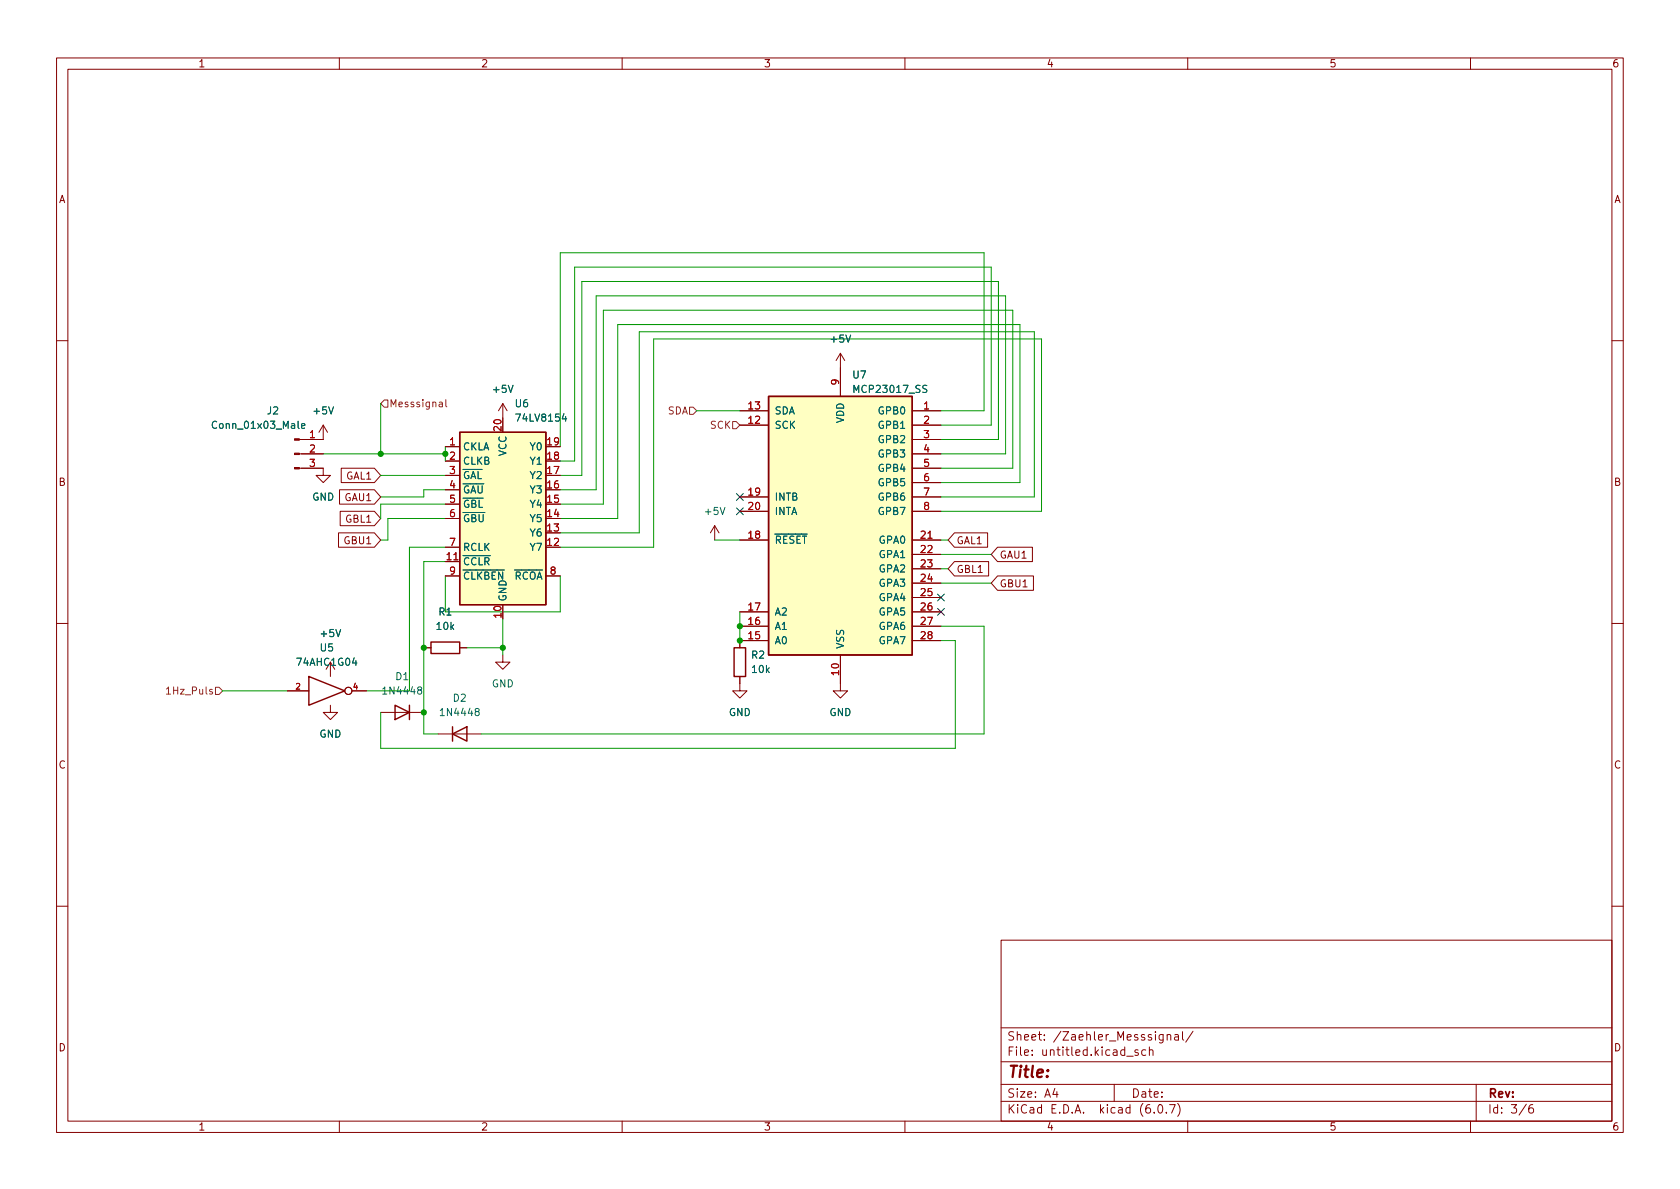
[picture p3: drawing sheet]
<svg xmlns="http://www.w3.org/2000/svg" width="297mm" height="210mm" viewBox="0 0 297 210" stroke-linecap="round" stroke-linejoin="round" font-family="sans-serif">
<g fill="none" stroke="#840000" stroke-width=".18">
<path d="M10 10.2h277v190.1h-277zM12 12.2h273v186.1h-273zM60 10.2v2M110 10.2v2M160 10.2v2M210 10.2v2M260 10.2v2M10 60.2h2M57.1 75.2v2.5h-4.2M57.1 75.2l-.7 1.2M57.1 75.2l.8 1.2M78.7 79h2.6"/>
<path d="M88.9 71.4l-.8 1.2M88.9 71.4v2.5M88.9 71.4l.8 1.2M130.8 72.6h5.1M130.8 75.2h5.1M148.6 62.5v7.6M148.6 62.5l-.8 1.2M148.6 62.5l.8 1.2M161.3 77.7h5.1M161.3 72.6h5.1M161.3 75.2h5.1M285 60.2h2"/>
<path d="M52.9 82.8h4.2v1.3h1.3l-1.3 1.2-1.2-1.2h1.2M52.9 80.3h4.2M59.8 94.2h6.4l1.1 1.3-1.1 1.3h-6.4zM60 86.6h6.2l1.1 1.3-1.1 1.2h-6.2zM60.2 90.4h6l1.1 1.3-1.1 1.3h-6zM60.3 82.8h5.9l1.1 1.3-1.1 1.2h-5.9zM78.7 99.3h2.6M78.7 81.5h2.6M78.7 84.1h2.6M78.7 86.6h2.6M78.7 89.1h2.6M78.7 91.7h2.6"/>
<path d="M78.7 96.8h2.6M126.4 93l-.8 1.2M126.4 93v2.5M126.4 93l.7 1.2M130.8 95.5h5.1M130.8 87.9h5.1M130.8 90.4h5.1M161.3 82.8h5.1M161.3 80.3h5.1M161.3 95.5h5.1M161.3 87.9h5.1M161.3 90.4h5.1"/>
<path d="M161.3 98h5.1M161.3 85.3h5.1M168.8 94.2h5.8v2.6h-5.8l-1.2-1.3zM168.8 99.3h6v2.5h-6l-1.2-1.2zM176.4 96.8h6.1v2.5h-6.1l-1.1-1.3zM10 110.2h2M58.4 117.1v2.5M74.9 114.5h1.3M78.7 101.8h2.6M81.3 114.5h1.2M88.9 115.8v1.3h1.3l-1.3 1.3-1.3-1.3h1.3M96.5 101.8h2.6"/>
<path d="M130.8 119.6v2.6h1.3l-1.3 1.2-1.3-1.2h1.3M130.8 110.7h5.1M130.8 108.2h5.1M135.9 113.3h-5.1v1.2M148.6 115.8v6.4h1.3l-1.3 1.2-1.3-1.2h1.3M161.3 113.3h5.1M161.3 110.7h5.1M161.3 108.2h5.1M161.3 100.6h5.1M161.3 103.1h5.1M161.3 105.7h5.1M176.4 101.8h6.3v2.6h-6.3l-1.1-1.3z"/>
<path d="M285 110.2h2M50.8 122.2h3.8M58.4 124.7v1.3h1.3l-1.3 1.2-1.3-1.2h1.3M62.2 122.2h2.6M67.3 126h7.6M77.5 129.8h7.6M10 160.2h2M177 166.3h108v32h-108zM285 160.2h2M60 198.3v2M110 198.3v2M160 198.3v2"/>
<path d="M177 194.8h108M177 191.8h108M177 187.8h108M177 181.8h108M186.5 192.5l-.4 1h1M186.9 193v1M197 191.8v3M199.2 186.8h1.2M201.2 185.7l-.3-.1-.3 .2 .1 .3 .5 .1v.4h-.6M202.6 185.7l-.5-.1-.2 .3v.4l.1 .3h.6M203.2 185.8l.2-.2 .4 .1 .1 .9M203.2 185.1v1.5"/>
<path d="M204.1 196.7v.1M204.9 195.4l.2-.1a.81 .81 0 0 1 .6 .7 .81 .81 0 0 1-.3 .8h-.2a.81 .81 0 0 1-.6-.6 .81 .81 0 0 1 .3-.8zM205.6 182.9v1.2l-.2 .3h-.4M205.6 183l-.4-.1-.3 .3v.4l.2 .3h.5M206.2 196.7v.1M206.4 183.1l.2-.2 .3 .1 .1 .9M206.4 182.9v1M206.8 195.3h1l-.7 1.5M207.7 183h.6l.1 .9M208.2 195.1a1.72 1.72 0 0 1 0 2.3M208.4 183.3l-.5 .1a.29 .29 0 0 0-.3 .2 .29 .29 0 0 0 .3 .3h.5M209.1 182.4v1.3l.2 .2"/>
<path d="M210 198.3v2M210.9 182.4l-1.3 1.9M260 198.3v2M261 191.8v6.5M269.9 195.3l-1.3 1.9M271 195.3a.6 .6 0 0 0-.7 .7v.5l.1 .3h.5l.2-.1 .1-.5-.2-.2-.4-.1-.3 .3"/>
<circle cx="61.6" cy="122.2" r=".63"/>
</g>
<g fill="#840000" stroke="#840000" stroke-width=".18">
<path d="M52.1 82.7h.8v.2h-.8z"/>
<path d="M52.1 80.1h.8v.3h-.8z"/>
<path d="M52.1 77.6h.8v.2h-.8z"/>
</g>
<path d="M53.3 75.3l.6-.1v-.2l-.4-.1-.2 .2 .1 .6h.5" fill="none" stroke="#006464" stroke-width=".18"/>
<path d="M81.3 76.4h15.2v30.5h-15.2zM135.9 70.1h25.4v45.7h-25.4zM54.6 119.6l6.4 2.6-6.4 2.5zM76.2 113.5h5.1v2.1h-5.1zM129.8 114.5h2v5.1h-2zM69.8 124.7l2.6 1.3-2.6 1.2zM72.4 124.7v2.5M80 129.8l2.5-1.3v2.6zM80 128.5v2.6" fill="none" stroke="#840000" stroke-width=".25"/>
<g fill="#ffffc2" stroke="#ffffc2" stroke-width=".18">
<path d="M135.9 70.1h25.4v45.7h-25.4z"/>
<path d="M81.3 76.4h15.2v30.5h-15.2z"/>
</g>
<path d="M67.3 71.4l.6-.7h.7v1.3h-.7zM77.7 71.2h.5v.7M78.2 71.4l-.4 .1-.2 .1 .2 .3h.4M78.8 70.7v1.1l.2 .1M121.9 72h.7l.6 .6-.6 .7h-.7zM129.5 74.5h.7l.6 .7-.6 .6h-.7zM29.4 121.8l.4-.3v1.2M29.4 122.7h.8M38.1 121.5h.6l.7 .7-.7 .6h-.6z" fill="none" stroke="#725600" stroke-width=".18"/>
<g fill="none" stroke="#009600" stroke-width=".18">
<path d="M67.3 71.4v8.9M78.7 79v2.5M123.2 72.6h7.6M166.4 77.7h10.1v-27.9h-73.6v34.3h-3.8M166.4 75.2h8.9v-28h-73.7v34.3h-2.5M166.4 72.6h7.6v-27.9h-74.9v34.3M57.1 80.3h21.6M67.3 84.1h11.4M78.7 86.6h-3.8v1.3h-7.6M78.7 89.1h-11.4v2.6M78.7 91.7h-10.1v3.8h-1.3M78.7 99.3h-3.8v30.5h2.6"/>
<path d="M78.7 96.8h-6.3v25.4h-7.6M126.4 95.5h4.4M166.4 87.9h16.5v-29.2h-69.9v35.5h-13.9M166.4 85.3h13.9v-27.9h-71.1v34.3h-10.1M166.4 80.3h11.4v-28h-72.4v34.3h-6.3M166.4 98h8.9M166.4 90.4h17.7v-30.5h-68.5v36.9h-16.5M166.4 82.8h12.7v-27.9h-72.4v34.2h-7.6M166.4 95.5h1.2M78.7 101.8v6.4h20.4v-6.4M82.5 114.5h6.4M88.9 109.5v6.3"/>
<path d="M130.8 108.2v5.1M166.4 100.6h1.2M166.4 103.1h8.9M166.4 110.7h7.6v19.1h-88.9M166.4 113.3h2.5v19h-101.6v-6.3M39.4 122.2h11.4"/>
</g>
<path d="M130.2 87.3l1.2 1.2M130.2 89.8l1.2 1.2M131.4 87.3l-1.2 1.2M131.4 89.8l-1.2 1.2M165.8 107.6l1.2 1.2M165.8 105l1.2 1.3M167 107.6l-1.2 1.2M167 105l-1.2 1.3" fill="none" stroke="#000084" stroke-width=".18"/>
<g fill="#009600" stroke="#009600" stroke-width=".18">
<circle cx="78.7" cy="80.3" r=".46"/>
<circle cx="88.9" cy="114.5" r=".46"/>
<circle cx="130.8" cy="113.3" r=".46"/>
<circle cx="130.8" cy="110.7" r=".46"/>
<circle cx="74.9" cy="114.5" r=".46"/>
<circle cx="74.9" cy="126" r=".46"/>
<circle cx="67.3" cy="80.3" r=".46"/>
</g>
<text font-size="2.8" fill="#840000" x="178" y="190.6">Title:</text>
<g font-size="2.1" fill="#840000">
<text x="178" y="184">Sheet: /Zaehler_Messsignal/</text>
<text x="178" y="186.7">File: untitled.kicad_sch</text>
<text x="178" y="196.9">KiCad E.D.A. kicad (6.0.7)</text>
<text x="178" y="194.1">Size: A4</text>
<text x="200" y="194.1">Date:</text>
<text x="263" y="194.1">Rev:</text>
<text x="263" y="196.9">Id: 3/6</text>
</g>
<g font-size="1.8" fill="#840000">
<text x="35" y="11.9">1</text>
<text x="85" y="11.9">2</text>
<text x="135" y="11.9">3</text>
<text x="185" y="11.9">4</text>
<text x="235" y="11.9">5</text>
<text x="285" y="11.9">6</text>
<text x="10.3" y="35.9">A</text>
<text x="285.3" y="35.9">A</text>
<text x="10.3" y="85.9">B</text>
<text x="61" y="88.6">GAU1</text>
<text x="61.2" y="84.8">GAL1</text>
<text x="285.3" y="85.9">B</text>
<text x="61.2" y="92.4">GBL1</text>
<text x="61" y="96.2">GBU1</text>
<text x="169.1" y="96.2">GAL1</text>
<text x="169.1" y="101.3">GBL1</text>
<text x="176.7" y="98.8">GAU1</text>
<text x="176.7" y="103.8">GBU1</text>
<text x="10.3" y="135.9">C</text>
<text x="285.3" y="135.9">C</text>
<text x="10.3" y="185.9">D</text>
<text x="285.3" y="185.9">D</text>
<text x="35" y="199.9">1</text>
<text x="85" y="199.9">2</text>
<text x="135" y="199.9">3</text>
<text x="185" y="199.9">4</text>
<text x="235" y="199.9">5</text>
<text x="285" y="199.9">6</text>
</g>
<g font-size="1.8" fill="#006464">
<text x="147" y="60.6">+5V</text>
<text x="87.3" y="69.5">+5V</text>
<text x="150.8" y="66.9">U7</text>
<text x="151.3" y="69.5">MCP23017_SS</text>
<text x="38.1" y="75.8">Conn_01x03_Male</text>
<text x="47.3" y="73.3">J2</text>
<text x="55.6" y="73.3">+5V</text>
<text x="91.1" y="72">U6</text>
<text x="91.6" y="74.5">74LV8154</text>
<text x="136.9" y="75.8">SCK</text>
<text x="136.9" y="73.3">SDA</text>
<text x="149.2" y="74.8" transform="rotate(-90 149.2 74.8)">VDD</text>
<text x="155.5" y="73.3">GPB0</text>
<text x="155.5" y="75.8">GPB1</text>
<text x="81.8" y="79.6">CKLA</text>
<text x="81.8" y="82.2">CLKB</text>
<text x="89.5" y="80.7" transform="rotate(-90 89.5 80.7)">VCC</text>
<text x="93.8" y="82.2">Y1</text>
<text x="93.8" y="79.6">Y0</text>
<text x="155.5" y="78.4">GPB2</text>
<text x="155.5" y="80.9">GPB3</text>
<text x="155.5" y="83.4">GPB4</text>
<text x="55.2" y="88.5">GND</text>
<text x="81.8" y="84.7">~{GAL}</text>
<text x="81.8" y="87.2">~{GAU}</text>
<text x="81.8" y="89.8">~{GBL}</text>
<text x="93.8" y="89.8">Y4</text>
<text x="93.8" y="87.2">Y3</text>
<text x="93.8" y="84.7">Y2</text>
<text x="136.9" y="88.5">INTB</text>
<text x="155.5" y="86">GPB5</text>
<text x="155.5" y="88.5">GPB6</text>
<text x="81.8" y="92.3">~{GBU}</text>
<text x="93.8" y="94.9">Y6</text>
<text x="93.8" y="92.3">Y5</text>
<text x="124.8" y="91.1">+5V</text>
<text x="136.9" y="91.1">INTA</text>
<text x="155.5" y="91.1">GPB7</text>
<text x="81.8" y="99.9">~{CCLR}</text>
<text x="81.8" y="97.4">RCLK</text>
<text x="93.8" y="97.4">Y7</text>
<text x="136.9" y="96.1">~{RESET}</text>
<text x="155.5" y="96.1">GPA0</text>
<text x="155.5" y="98.7">GPA1</text>
<text x="155.5" y="101.2">GPA2</text>
<text x="81.8" y="102.5">~{CLKBEN}</text>
<text x="89.4" y="102.5">~{RCOA}</text>
<text x="89.5" y="106.4" transform="rotate(-90 89.5 106.4)">GND</text>
<text x="155.5" y="103.8">GPA3</text>
<text x="155.5" y="106.3">GPA4</text>
<text x="56.8" y="112.6">+5V</text>
<text x="77.3" y="111.4">10k</text>
<text x="77.6" y="108.8">R1</text>
<text x="136.9" y="113.9">A0</text>
<text x="136.9" y="111.4">A1</text>
<text x="136.9" y="108.8">A2</text>
<text x="155.5" y="108.8">GPA5</text>
<text x="155.5" y="111.4">GPA6</text>
<text x="155.5" y="113.9">GPA7</text>
<text x="52.7" y="117.7">74AHC1G04</text>
<text x="56.7" y="115.2">U5</text>
<text x="132.9" y="116.5">R2</text>
<text x="133" y="119">10k</text>
<text x="149.2" y="114.8" transform="rotate(-90 149.2 114.8)">VSS</text>
<text x="68" y="122.8">1N4448</text>
<text x="70" y="120.3">D1</text>
<text x="80.1" y="124.1">D2</text>
<text x="86.9" y="121.5">GND</text>
<text x="56.5" y="130.4">GND</text>
<text x="78.2" y="126.6">1N4448</text>
<text x="128.8" y="126.6">GND</text>
<text x="146.6" y="126.6">GND</text>
</g>
<g font-size="1.8" fill="#a90000">
<text x="148.3" y="68.1" transform="rotate(-90 148.3 68.1)">9</text>
<text x="54.8" y="77.5">1</text>
<text x="88.6" y="76.2" transform="rotate(-90 88.6 76.2)">20</text>
<text x="132.4" y="74.9">12</text>
<text x="132.4" y="72.4">13</text>
<text x="163.3" y="72.4">1</text>
<text x="163.3" y="74.9">2</text>
<text x="163.3" y="77.5">3</text>
<text x="54.8" y="80">2</text>
<text x="54.8" y="82.5">3</text>
<text x="79.5" y="78.7">1</text>
<text x="79.5" y="81.3">2</text>
<text x="79.5" y="83.8">3</text>
<text x="96.8" y="83.8">17</text>
<text x="96.8" y="81.3">18</text>
<text x="96.8" y="78.7">19</text>
<text x="163.3" y="80">4</text>
<text x="163.3" y="82.5">5</text>
<text x="79.5" y="86.4">4</text>
<text x="79.5" y="88.9">5</text>
<text x="96.8" y="88.9">15</text>
<text x="96.8" y="86.4">16</text>
<text x="132.4" y="87.6">19</text>
<text x="163.3" y="85.1">6</text>
<text x="163.3" y="87.6">7</text>
<text x="79.5" y="91.4">6</text>
<text x="96.8" y="94">13</text>
<text x="96.8" y="91.4">14</text>
<text x="132.4" y="95.2">18</text>
<text x="132.4" y="90.2">20</text>
<text x="162.8" y="95.2">21</text>
<text x="163.3" y="90.2">8</text>
<text x="79" y="99.1">11</text>
<text x="79.5" y="96.5">7</text>
<text x="79.5" y="101.6">9</text>
<text x="96.8" y="96.5">12</text>
<text x="97.3" y="101.6">8</text>
<text x="162.8" y="97.8">22</text>
<text x="162.8" y="100.3">23</text>
<text x="132.4" y="107.9">17</text>
<text x="162.8" y="102.9">24</text>
<text x="162.8" y="105.4">25</text>
<text x="162.8" y="107.9">26</text>
<text x="88.6" y="109.2" transform="rotate(-90 88.6 109.2)">10</text>
<text x="132.4" y="113">15</text>
<text x="132.4" y="110.5">16</text>
<text x="162.8" y="110.5">27</text>
<text x="162.8" y="113">28</text>
<text x="148.3" y="119.3" transform="rotate(-90 148.3 119.3)">10</text>
</g>
<g font-size="1.8" fill="#725600">
<text x="68.8" y="72">Messsignal</text>
<text x="118" y="73.3">SDA</text>
<text x="125.6" y="75.8">SCK</text>
<text x="30" y="122.8">1Hz_Puls</text>
</g>
<g font-size="1.4" fill="#a90000">
<text x="52.3" y="121.9">2</text>
<text x="62.5" y="121.9">4</text>
</g>
</svg>
